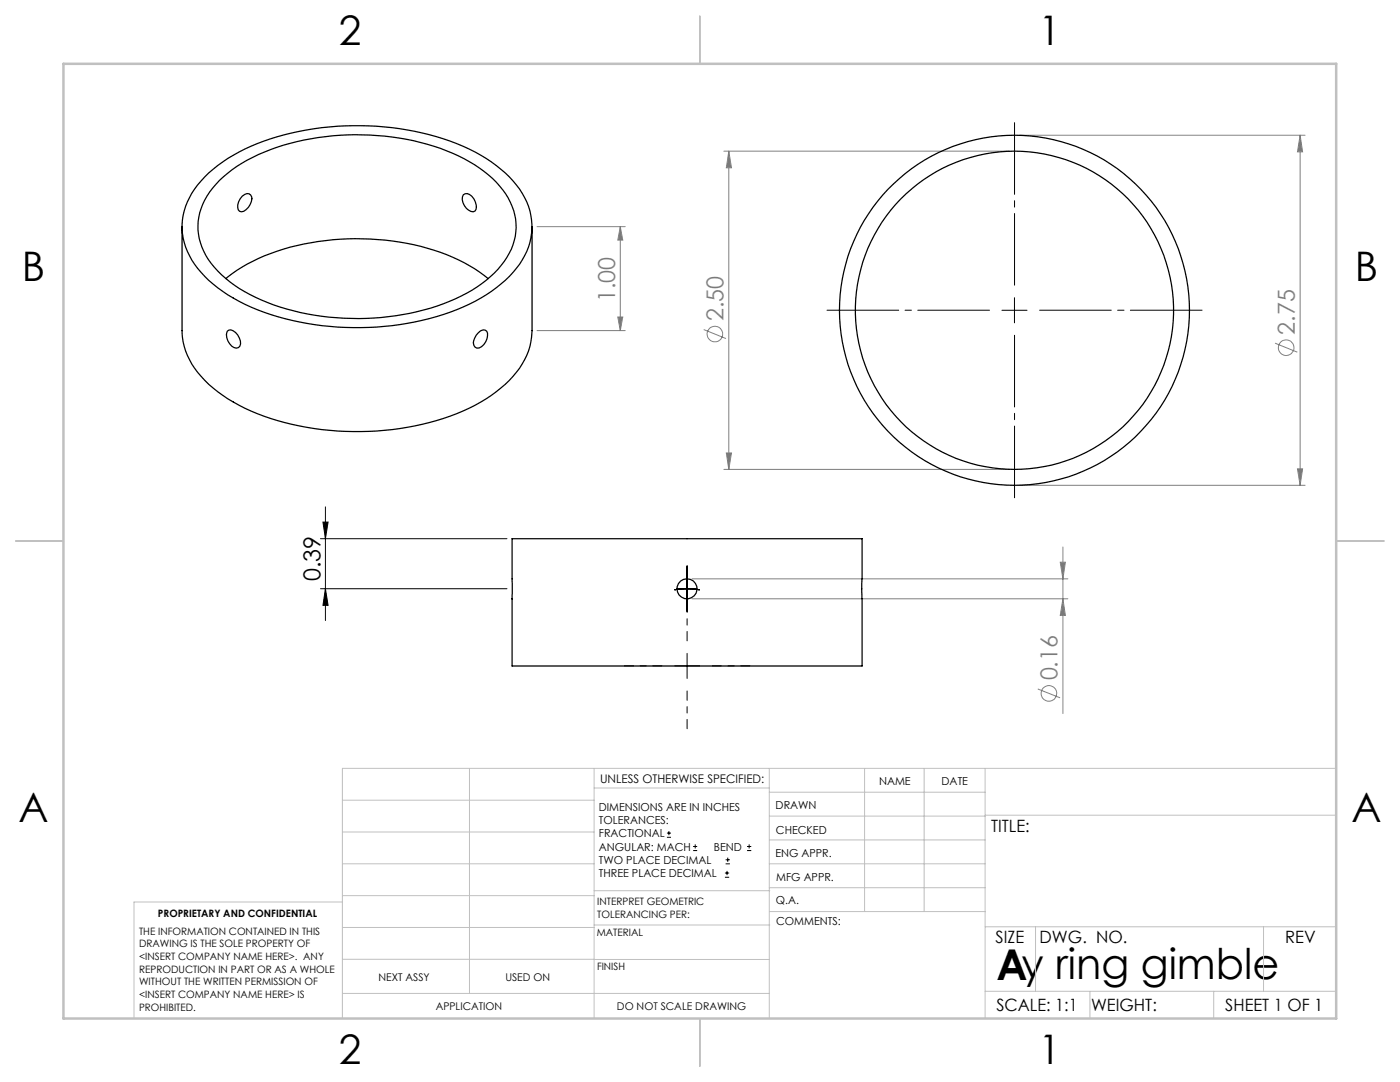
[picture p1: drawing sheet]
<svg xmlns="http://www.w3.org/2000/svg" width="279mm" height="216mm" viewBox="0 0 279 216" stroke-linecap="round" stroke-linejoin="round" font-family="sans-serif">
<g fill="none" stroke="#808080" stroke-width=".2">
<path d="M144.5 30.2h57M145.5 30.2v63.5M145.5 30.2l.5 3.3h-1zM203.4 27h57.1M259.5 27v69.8M259.5 27l.5 3.3h-1.1zM107.2 45.2h17.6M123.8 45.2v20.8M123.8 45.2l.5 2.7h-1zM107.2 66h17.6M123.3 63.3h1l-.5 2.7zM140.4 65.8l4.5 1.8"/>
<path d="M254.5 68.5l4.4 1.8M144.5 93.7h57M145 90.4h1l-.5 3.3zM203.4 96.8h57.1M258.9 93.6h1.1l-.5 3.2zM138.1 115.5h75M138.1 119.5h75M211.6 112.2h1l-.5 3.3zM212.1 109.1v33.3M212.1 119.5l.5 3.3h-1zM207.1 137.5l4.5 1.7"/>
<circle cx="142.7" cy="66.7" r="1.56"/>
<circle cx="256.7" cy="69.4" r="1.55"/>
<circle cx="209.3" cy="138.4" r="1.55"/>
</g>
<g fill="none" stroke="#000" stroke-width=".2">
<path d="M202.5 59.4v5M200 61.9h5M64 117.5h37.2M64 107.5h37.2M64.5 104.2h1l-.6 3.3zM64.9 101.1v22.7M64.9 117.5l.6 3.3h-1zM134.6 117.7a14.7 14.7 0 0 1 5 0M137.1 115v5M133.1 167.1h.8M133.1 166.2h.8M133.5 165.8v.9"/>
<path d="M138.3 169.7h.8M138.3 168.9h.8M138.7 168.5v.8M144.7 175h.8M144.7 174.2h.8M144.8 172.4h.9M144.8 171.6h.9M145.1 173.8v.8M145.2 171.1v.9M149.1 169.7h.8M149.1 168.9h.8M149.5 168.5v.8"/>
</g>
<path d="M137.1 117.5l-2.5 .2M137.1 117.5l2.5 .2" fill="none" stroke="#000" stroke-width=".2" stroke-dasharray="15.2 1.3 1.3 1.3" stroke-linecap="butt"/>
<path d="M202.5 56.9v-32.4M197.5 61.9h-32.5M202.5 66.9v32.4M207.5 61.9h32.4" fill="none" stroke="#000" stroke-width=".2" stroke-dasharray="15.2 1.3 1.3 1.3" stroke-dashoffset=".9"/>
<path d="M137.1 115v-2M137.1 120v2M137.1 117.5v-2.5M137.1 117.5v2.5M137.1 132.9v-2.5M137.1 132.9h-2.5M137.1 132.9v2.5M137.1 132.9h2.5" fill="none" stroke="#000" stroke-width=".2" stroke-dasharray="15.2 1.3 1.3 1.3"/>
<path d="M132.1 132.9h-7.5M137.1 127.9v-7.6M137.1 137.9v7.5M142.1 132.9h7.6" fill="none" stroke="#000" stroke-width=".2" stroke-dasharray="15.2 1.3 1.3 1.3" stroke-dashoffset="13.4"/>
<g fill="none" stroke="#c0c0c0" stroke-width=".2">
<path d="M68.3 159.7h50.3M93.7 153.3v44.9M118.6 153.3v49.9M118.6 157.2h34.9M153.5 153.3v49.9M153.5 158.1h43.1M172.5 153.3v28.6M184.4 153.3v28.6M196.6 153.3v49.9M266.7 153.3h-198.4v49.9M68.3 178.7h50.3M68.3 172.4h50.3"/>
<path d="M68.3 166h50.3M68.3 180h-41.6v23.2M118.6 177.7h35M153.5 167.6h43.1M153.5 162.8h43.1M153.5 172.4h43.1M153.5 177.1h43.1M196.6 162.7h70.1M68.3 198.2h85.2M68.3 191.4l85.2 .1M68.3 185.1h50.3M118.6 184.6h35"/>
<path d="M153.6 181.9h43M196.6 197.8h70.1M196.6 184.9h70.1M206.7 184.9v12.9M217.5 197.8v5.4M242.2 197.8v5.4M252.2 184.9v12.9"/>
</g>
<path d="M139.7 3.2v9.5M3.1 107.9h9.6M266.7 107.9h9.5M139.7 203.2v9.6" fill="none" stroke="#c0c0c0" stroke-width=".25"/>
<path d="M12.7 12.7h254v190.5h-254z" fill="none" stroke="#c0c0c0" stroke-width=".5"/>
<path d="M64.9 117.5l.6 3.3h-1zM64.5 104.2h1l-.6 3.3z" fill="#000"/>
<g fill="#808080">
<path d="M123.3 63.3h1l-.5 2.7zM123.8 45.2l.5 2.7h-1z"/>
<path d="M145.5 30.2l.5 3.3h-1zM145 90.4h1l-.5 3.3zM259.5 27l.5 3.3h-1.1zM258.9 93.6h1.1l-.5 3.2zM211.6 112.2h1l-.5 3.3zM212.1 119.5l.5 3.3h-1z"/>
</g>
<g fill="none" stroke="#000" stroke-width=".25">
<path d="M40.9 35.3a36.2 36.2 0 0 1 18.8-9.1 56.4 56.4 0 0 1 33.9 3.5 25.2 25.2 0 0 1 10.6 8.9 12.8 12.8 0 0 1-1.8 15.8 32.9 32.9 0 0 1-16.7 9.2 56.4 56.4 0 0 1-36.8-2.9 25.2 25.2 0 0 1-10.6-8.8 12.6 12.6 0 0 1 1.1-15zM43.8 36a34.4 34.4 0 0 1 18.3-8.3 50.4 50.4 0 0 1 29.4 3.4 21.3 21.3 0 0 1 10.3 9.3 11.3 11.3 0 0 1-1.8 12.5 26.9 26.9 0 0 1-12.8 8.2 51.2 51.2 0 0 1-36.2-1.8 22.5 22.5 0 0 1-9.9-8.4 11.6 11.6 0 0 1 2-14.1zM48.3 39.2a1.06 1.06 0 0 1 1-.6 1.06 1.06 0 0 1 .9 .7 2.91 2.91 0 0 1-2 3 .99 .99 0 0 1-.8-1.4l.2-.6zM92.5 38.9a1.16 1.16 0 0 1 1.7 .3 2.45 2.45 0 0 1 .6 2.9 1.65 1.65 0 0 1-2.1-1.1 2.04 2.04 0 0 1-.2-2.1zM36.3 45.2v20.8a14.1 14.1 0 0 0 4.6 9.9 36.2 36.2 0 0 0 18.8 9.1 56.4 56.4 0 0 0 33.9-3.5 25.2 25.2 0 0 0 10.6-8.9 12.6 12.6 0 0 0 2-6.6v-20.8M45.1 55.6a36.7 36.7 0 0 1 18.4-7.4 50.3 50.3 0 0 1 28 3.7l3.2 1.7 2.7 2M45.4 66.1a1.13 1.13 0 0 1 1.6 .3 2.81 2.81 0 0 1 .9 2.7 1.03 1.03 0 0 1-1.7 0 2.73 2.73 0 0 1-.8-3zM95.5 66.4a1.1 1.1 0 0 1 1.6-.3 2.57 2.57 0 0 1-1.9 3.4 1.25 1.25 0 0 1-.5-2zM102.2 107.5h69.8v25.4h-69.8z"/>
<circle cx="202.5" cy="61.9" r="34.9"/>
<circle cx="202.5" cy="61.9" r="31.7"/>
<circle cx="137.1" cy="117.5" r="1.99"/>
</g>
<text font-size="8.5" x="198.9" y="195.5">Ay ring gimble</text>
<g font-size="8.1">
<text x="67.6" y="8.9">2</text>
<text x="207.3" y="8.9">1</text>
<text x="4.4" y="56.1">B</text>
<text x="270.4" y="56.1">B</text>
<text x="3.7" y="164.1">A</text>
<text x="269.7" y="164.1">A</text>
<text x="67.6" y="212.4">2</text>
<text x="207.3" y="212.4">1</text>
</g>
<g font-size="4.7" fill="#808080">
<text x="122.8" y="60.3" transform="rotate(-90 122.8 60.3)">1.00</text>
<text x="144.4" y="64.1" transform="rotate(-90 144.4 64.1)">2.50</text>
<text x="258.4" y="66.8" transform="rotate(-90 258.4 66.8)">2.75</text>
<text x="211.1" y="135.8" transform="rotate(-90 211.1 135.8)">0.16</text>
</g>
<text font-size="4.7" x="64" y="116" transform="rotate(-90 64 116)">0.39</text>
<g font-size="3.4">
<text x="197.8" y="166">TITLE:</text>
<text x="198.7" y="188.1">SIZE</text>
<text x="207.5" y="188.1">DWG. NO.</text>
<text x="256.5" y="188.2">REV</text>
<text x="198.8" y="201.7">SCALE: 1:1</text>
<text x="217.7" y="201.8">WEIGHT:</text>
<text x="244.5" y="201.7">SHEET 1 OF 1</text>
</g>
<text font-size="2.4" x="119.8" y="156.2">UNLESS OTHERWISE SPECIFIED:</text>
<g font-size="2.2">
<text x="119.5" y="161.8">DIMENSIONS ARE IN INCHES</text>
<text x="154.8" y="161.4">DRAWN</text>
<text x="175.4" y="156.6">NAME</text>
<text x="187.9" y="156.7">DATE</text>
<text x="119.5" y="164.4">TOLERANCES:</text>
<text x="119.5" y="167.1">FRACTIONAL</text>
<text x="154.9" y="166.3">CHECKED</text>
<text x="119.5" y="169.7">ANGULAR: MACH</text>
<text x="119.5" y="172.4">TWO PLACE DECIMAL</text>
<text x="142.5" y="169.7">BEND</text>
<text x="154.8" y="171">ENG APPR.</text>
<text x="119.5" y="175">THREE PLACE DECIMAL</text>
<text x="154.9" y="175.7">MFG APPR.</text>
<text x="154.9" y="180.4">Q.A.</text>
<text x="154.9" y="184.6">COMMENTS:</text>
</g>
<g font-size="2.1">
<text x="75.5" y="195.7">NEXT ASSY</text>
<text x="100.9" y="195.7">USED ON</text>
<text x="86.9" y="201.5">APPLICATION</text>
<text x="123.1" y="201.6">DO NOT SCALE DRAWING</text>
</g>
<g font-size="2">
<text x="31.5" y="182.9">PROPRIETARY AND CONFIDENTIAL</text>
<text x="119.2" y="180.6">INTERPRET GEOMETRIC</text>
<text x="119.2" y="183.1">TOLERANCING PER:</text>
<text x="27.8" y="186.5">THE INFORMATION CONTAINED IN THIS</text>
<text x="27.8" y="189">DRAWING IS THE SOLE PROPERTY OF</text>
<text x="27.8" y="191.6">&lt;INSERT COMPANY NAME HERE&gt;. ANY</text>
<text x="119.1" y="186.7">MATERIAL</text>
<text x="27.8" y="194.1">REPRODUCTION IN PART OR AS A WHOLE</text>
<text x="27.8" y="196.6">WITHOUT THE WRITTEN PERMISSION OF</text>
<text x="119.1" y="193.5">FINISH</text>
<text x="27.8" y="199.1">&lt;INSERT COMPANY NAME HERE&gt; IS</text>
<text x="27.8" y="201.7">PROHIBITED.</text>
</g>
</svg>
